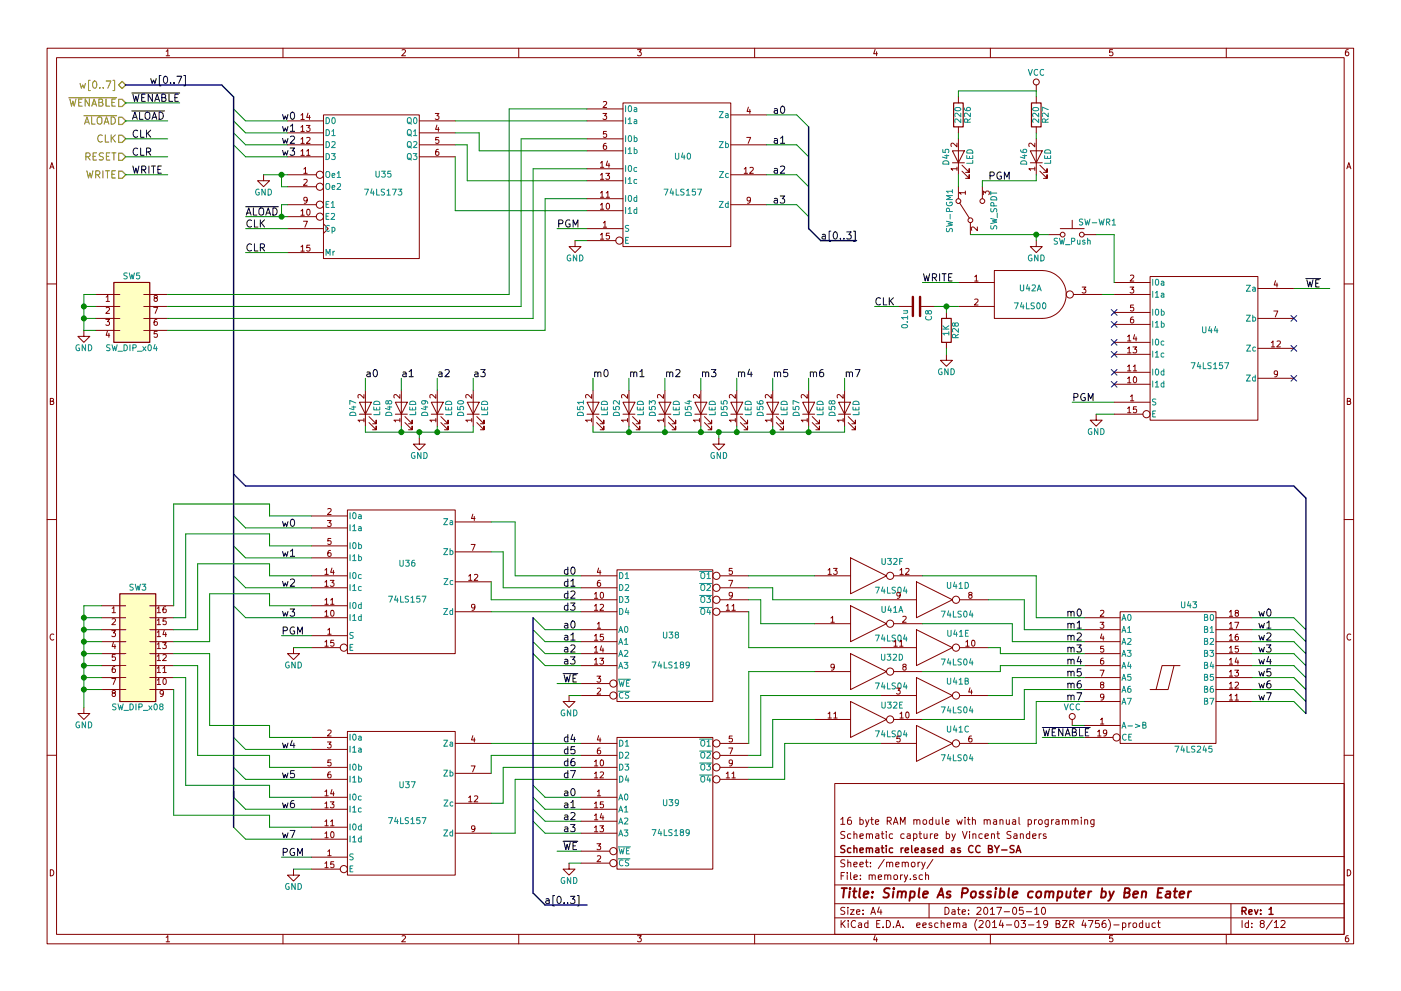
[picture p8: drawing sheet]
EESchema Schematic File Version 2
LIBS:power
LIBS:device
LIBS:transistors
LIBS:conn
LIBS:linear
LIBS:regul
LIBS:74xx
LIBS:cmos4000
LIBS:adc-dac
LIBS:memory
LIBS:xilinx
LIBS:microcontrollers
LIBS:dsp
LIBS:microchip
LIBS:analog_switches
LIBS:motorola
LIBS:texas
LIBS:intel
LIBS:audio
LIBS:interface
LIBS:digital-audio
LIBS:philips
LIBS:display
LIBS:cypress
LIBS:siliconi
LIBS:opto
LIBS:atmel
LIBS:contrib
LIBS:valves
LIBS:switches
LIBS:74xxx
LIBS:28c16
LIBS:sap-be-cache
EELAYER 24 0
EELAYER END
$Descr A4 11693 8268
encoding utf-8
Sheet 8 12
Title "Simple As Possible computer by Ben Eater"
Date "2017-05-10"
Rev "1"
Comp "Schematic released as CC BY-SA"
Comment1 "Schematic capture by Vincent Sanders"
Comment2 "16 byte RAM module with manual programming"
Comment3 ""
Comment4 ""
$EndDescr
$Comp
L 74LS04 U32
U 6 1
P 7250 4800
F 0 "U32" H 7445 4915 50  0000 C CNN
F 1 "74LS04" H 7440 4675 50  0000 C CNN
F 2 "Housings_DIP:DIP-14_W7.62mm_LongPads" H 7250 4800 50  0001 C CNN
F 3 "" H 7250 4800 50  0000 C CNN
	6    7250 4800
	1    0    0    -1  
$EndComp
$Comp
L 74LS04 U41
U 4 1
P 7800 5000
F 0 "U41" H 7995 5115 50  0000 C CNN
F 1 "74LS04" H 7990 4875 50  0000 C CNN
F 2 "Housings_DIP:DIP-14_W7.62mm_LongPads" H 7800 5000 50  0001 C CNN
F 3 "" H 7800 5000 50  0000 C CNN
	4    7800 5000
	1    0    0    -1  
$EndComp
$Comp
L 74LS04 U41
U 1 1
P 7250 5200
F 0 "U41" H 7445 5315 50  0000 C CNN
F 1 "74LS04" H 7440 5075 50  0000 C CNN
F 2 "Housings_DIP:DIP-14_W7.62mm_LongPads" H 7250 5200 50  0001 C CNN
F 3 "" H 7250 5200 50  0000 C CNN
	1    7250 5200
	1    0    0    -1  
$EndComp
$Comp
L 74LS04 U41
U 5 1
P 7800 5400
F 0 "U41" H 7995 5515 50  0000 C CNN
F 1 "74LS04" H 7990 5275 50  0000 C CNN
F 2 "Housings_DIP:DIP-14_W7.62mm_LongPads" H 7800 5400 50  0001 C CNN
F 3 "" H 7800 5400 50  0000 C CNN
	5    7800 5400
	1    0    0    -1  
$EndComp
$Comp
L 74LS04 U32
U 4 1
P 7250 5600
F 0 "U32" H 7445 5715 50  0000 C CNN
F 1 "74LS04" H 7440 5475 50  0000 C CNN
F 2 "Housings_DIP:DIP-14_W7.62mm_LongPads" H 7250 5600 50  0001 C CNN
F 3 "" H 7250 5600 50  0000 C CNN
	4    7250 5600
	1    0    0    -1  
$EndComp
$Comp
L 74LS04 U41
U 2 1
P 7800 5800
F 0 "U41" H 7995 5915 50  0000 C CNN
F 1 "74LS04" H 7990 5675 50  0000 C CNN
F 2 "Housings_DIP:DIP-14_W7.62mm_LongPads" H 7800 5800 50  0001 C CNN
F 3 "" H 7800 5800 50  0000 C CNN
	2    7800 5800
	1    0    0    -1  
$EndComp
$Comp
L 74LS189 U38
U 1 1
P 5550 5300
F 0 "U38" H 5600 5300 50  0000 C CNN
F 1 "74LS189" H 5600 5050 50  0000 C CNN
F 2 "Housings_DIP:DIP-16_W7.62mm_LongPads" H 5550 5300 50  0001 C CNN
F 3 "" H 5550 5300 50  0000 C CNN
	1    5550 5300
	1    0    0    -1  
$EndComp
$Comp
L 74LS04 U32
U 5 1
P 7250 6000
F 0 "U32" H 7445 6115 50  0000 C CNN
F 1 "74LS04" H 7440 5875 50  0000 C CNN
F 2 "Housings_DIP:DIP-14_W7.62mm_LongPads" H 7250 6000 50  0001 C CNN
F 3 "" H 7250 6000 50  0000 C CNN
	5    7250 6000
	1    0    0    -1  
$EndComp
$Comp
L 74LS04 U41
U 3 1
P 7800 6200
F 0 "U41" H 7995 6315 50  0000 C CNN
F 1 "74LS04" H 7990 6075 50  0000 C CNN
F 2 "Housings_DIP:DIP-14_W7.62mm_LongPads" H 7800 6200 50  0001 C CNN
F 3 "" H 7800 6200 50  0000 C CNN
	3    7800 6200
	1    0    0    -1  
$EndComp
$Comp
L 74LS245 U43
U 1 1
P 9750 5650
F 0 "U43" H 9850 6225 50  0000 L BNN
F 1 "74LS245" H 9800 5075 50  0000 L TNN
F 2 "Housings_DIP:DIP-20_W7.62mm_LongPads" H 9750 5650 50  0001 C CNN
F 3 "" H 9750 5650 50  0000 C CNN
	1    9750 5650
	1    0    0    -1  
$EndComp
$Comp
L VCC #PWR51
U 1 1
P 8950 6050
F 0 "#PWR51" H 8950 5900 50  0001 C CNN
F 1 "VCC" H 8950 6200 50  0000 C CNN
F 2 "" H 8950 6050 50  0000 C CNN
F 3 "" H 8950 6050 50  0000 C CNN
	1    8950 6050
	1    0    0    -1  
$EndComp
Entry Wire Line
	10800 5150 10900 5250
Entry Wire Line
	10800 5250 10900 5350
Entry Wire Line
	10800 5350 10900 5450
Entry Wire Line
	10800 5450 10900 5550
Entry Wire Line
	10800 5550 10900 5650
Entry Wire Line
	10800 5650 10900 5750
Entry Wire Line
	10800 5750 10900 5850
Entry Wire Line
	10800 5850 10900 5950
Text HLabel 1050 700  0    60   3State ~ 0
w[0..7]
Text Label 10500 5150 0    60   ~ 0
w0
Text Label 10500 5250 0    60   ~ 0
w1
Text Label 10500 5350 0    60   ~ 0
w2
Text Label 10500 5450 0    60   ~ 0
w3
Text Label 10500 5550 0    60   ~ 0
w4
Text Label 10500 5650 0    60   ~ 0
w5
Text Label 10500 5750 0    60   ~ 0
w6
Text Label 10500 5850 0    60   ~ 0
w7
$Comp
L 74LS173 U35
U 1 1
P 3100 1550
F 0 "U35" H 3200 1650 50  0000 C CNN
F 1 "74LS173" H 3200 1500 50  0000 C CNN
F 2 "Housings_DIP:DIP-16_W7.62mm_LongPads" H 3100 1550 50  0001 C CNN
F 3 "" H 3100 1550 50  0000 C CNN
	1    3100 1550
	1    0    0    -1  
$EndComp
Text Label 8700 6150 0    60   ~ 0
~WENABLE
$Comp
L 74LS157 U40
U 1 1
P 5650 1450
F 0 "U40" H 5700 1600 50  0000 C CNN
F 1 "74LS157" H 5700 1300 50  0000 C CNN
F 2 "Housings_DIP:DIP-16_W7.62mm_LongPads" H 5650 1450 50  0001 C CNN
F 3 "" H 5650 1450 50  0000 C CNN
	1    5650 1450
	1    0    0    -1  
$EndComp
$Comp
L SW_DIP_x04 SW5
U 1 1
P 1100 2650
F 0 "SW5" H 1100 3000 50  0000 C CNN
F 1 "SW_DIP_x04" H 1100 2400 50  0000 C CNN
F 2 "Buttons_Switches_THT:SW_DIP_x4_Slide" H 1100 2650 50  0001 C CNN
F 3 "" H 1100 2650 50  0000 C CNN
	1    1100 2650
	1    0    0    -1  
$EndComp
$Comp
L SW_SPDT SW-PGM1
U 1 1
P 8100 1750
F 0 "SW-PGM1" H 8100 1920 50  0000 C CNN
F 1 "SW_SPDT" H 8100 1550 50  0000 C CNN
F 2 "Buttons_Switches_THT:SW_Micro_SPST" H 8100 1750 50  0001 C CNN
F 3 "" H 8100 1750 50  0000 C CNN
	1    8100 1750
	0    -1   -1   0   
$EndComp
$Comp
L GND #PWR50
U 1 1
P 8650 2000
F 0 "#PWR50" H 8650 1750 50  0001 C CNN
F 1 "GND" H 8650 1850 50  0000 C CNN
F 2 "" H 8650 2000 50  0000 C CNN
F 3 "" H 8650 2000 50  0000 C CNN
	1    8650 2000
	1    0    0    -1  
$EndComp
$Comp
L LED D45
U 1 1
P 8000 1300
F 0 "D45" H 8000 1400 50  0000 C CNN
F 1 "LED" H 8000 1200 50  0000 C CNN
F 2 "LEDs:LED-5MM" H 8000 1300 50  0001 C CNN
F 3 "" H 8000 1300 50  0000 C CNN
	1    8000 1300
	0    -1   -1   0   
$EndComp
$Comp
L LED D46
U 1 1
P 8650 1300
F 0 "D46" H 8650 1400 50  0000 C CNN
F 1 "LED" H 8650 1200 50  0000 C CNN
F 2 "LEDs:LED-5MM" H 8650 1300 50  0001 C CNN
F 3 "" H 8650 1300 50  0000 C CNN
	1    8650 1300
	0    -1   -1   0   
$EndComp
$Comp
L R R26
U 1 1
P 8000 950
F 0 "R26" V 8080 950 50  0000 C CNN
F 1 "220" V 8000 950 50  0000 C CNN
F 2 "Resistors_THT:Resistor_Horizontal_RM7mm" V 7930 950 50  0001 C CNN
F 3 "" H 8000 950 50  0000 C CNN
	1    8000 950 
	1    0    0    -1  
$EndComp
$Comp
L R R27
U 1 1
P 8650 950
F 0 "R27" V 8730 950 50  0000 C CNN
F 1 "220" V 8650 950 50  0000 C CNN
F 2 "Resistors_THT:Resistor_Horizontal_RM7mm" V 8580 950 50  0001 C CNN
F 3 "" H 8650 950 50  0000 C CNN
	1    8650 950 
	1    0    0    -1  
$EndComp
Text Label 6450 950  0    60   ~ 0
a0
Text Label 6450 1200 0    60   ~ 0
a1
Text Label 6450 1450 0    60   ~ 0
a2
Text Label 6450 1700 0    60   ~ 0
a3
Text Label 4700 5250 0    60   ~ 0
a0
Text Label 4700 5350 0    60   ~ 0
a1
Text Label 4700 5450 0    60   ~ 0
a2
Text Label 4700 5550 0    60   ~ 0
a3
Text Label 4700 6650 0    60   ~ 0
a0
Text Label 4700 6750 0    60   ~ 0
a1
Text Label 4700 6850 0    60   ~ 0
a2
Text Label 4700 6950 0    60   ~ 0
a3
$Comp
L GND #PWR38
U 1 1
P 700 2750
F 0 "#PWR38" H 700 2500 50  0001 C CNN
F 1 "GND" H 700 2600 50  0000 C CNN
F 2 "" H 700 2750 50  0000 C CNN
F 3 "" H 700 2750 50  0000 C CNN
	1    700  2750
	1    0    0    -1  
$EndComp
$Comp
L GND #PWR45
U 1 1
P 4800 2000
F 0 "#PWR45" H 4800 1750 50  0001 C CNN
F 1 "GND" H 4800 1850 50  0000 C CNN
F 2 "" H 4800 2000 50  0000 C CNN
F 3 "" H 4800 2000 50  0000 C CNN
	1    4800 2000
	1    0    0    -1  
$EndComp
Text Label 2050 1900 0    60   ~ 0
CLK
Text HLabel 1050 1150 0    60   Input ~ 0
CLK
Text Label 1100 1150 0    60   ~ 0
CLK
Text Label 2050 1800 0    60   ~ 0
~ALOAD
Text HLabel 1050 1000 0    60   Input ~ 0
~ALOAD
Text Label 1100 1000 0    60   ~ 0
~ALOAD
$Comp
L GND #PWR40
U 1 1
P 2200 1450
F 0 "#PWR40" H 2200 1200 50  0001 C CNN
F 1 "GND" H 2200 1300 50  0000 C CNN
F 2 "" H 2200 1450 50  0000 C CNN
F 3 "" H 2200 1450 50  0000 C CNN
	1    2200 1450
	1    0    0    -1  
$EndComp
Text Label 2350 1000 0    60   ~ 0
w0
Text Label 2350 1100 0    60   ~ 0
w1
Text Label 2350 1200 0    60   ~ 0
w2
Text Label 2350 1300 0    60   ~ 0
w3
Text Label 4700 4800 0    60   ~ 0
d0
Text Label 4700 4900 0    60   ~ 0
d1
Text Label 4700 5000 0    60   ~ 0
d2
Text Label 4700 5100 0    60   ~ 0
d3
Text Label 4700 6200 0    60   ~ 0
d4
Text Label 4700 6300 0    60   ~ 0
d5
Text Label 4700 6400 0    60   ~ 0
d6
Text Label 4700 6500 0    60   ~ 0
d7
Text Label 2050 2100 0    60   ~ 0
CLR
Text Label 1100 1300 0    60   ~ 0
CLR
Entry Wire Line
	6650 950  6750 1050
Entry Wire Line
	6650 1200 6750 1300
Entry Wire Line
	6650 1450 6750 1550
Entry Wire Line
	6650 1700 6750 1800
Text Label 6850 2000 0    60   ~ 0
a[0..3]
Text Label 1250 700  0    60   ~ 0
w[0..7]
Entry Bus Bus
	6750 1900 6850 2000
$Comp
L LED D47
U 1 1
P 3050 3400
F 0 "D47" H 3050 3500 50  0000 C CNN
F 1 "LED" H 3050 3300 50  0000 C CNN
F 2 "LEDs:LED-5MM" H 3050 3400 50  0001 C CNN
F 3 "" H 3050 3400 50  0000 C CNN
	1    3050 3400
	0    -1   -1   0   
$EndComp
$Comp
L LED D48
U 1 1
P 3350 3400
F 0 "D48" H 3350 3500 50  0000 C CNN
F 1 "LED" H 3350 3300 50  0000 C CNN
F 2 "LEDs:LED-5MM" H 3350 3400 50  0001 C CNN
F 3 "" H 3350 3400 50  0000 C CNN
	1    3350 3400
	0    -1   -1   0   
$EndComp
$Comp
L LED D49
U 1 1
P 3650 3400
F 0 "D49" H 3650 3500 50  0000 C CNN
F 1 "LED" H 3650 3300 50  0000 C CNN
F 2 "LEDs:LED-5MM" H 3650 3400 50  0001 C CNN
F 3 "" H 3650 3400 50  0000 C CNN
	1    3650 3400
	0    -1   -1   0   
$EndComp
$Comp
L LED D50
U 1 1
P 3950 3400
F 0 "D50" H 3950 3500 50  0000 C CNN
F 1 "LED" H 3950 3300 50  0000 C CNN
F 2 "LEDs:LED-5MM" H 3950 3400 50  0001 C CNN
F 3 "" H 3950 3400 50  0000 C CNN
	1    3950 3400
	0    -1   -1   0   
$EndComp
$Comp
L GND #PWR46
U 1 1
P 3500 3650
F 0 "#PWR46" H 3500 3400 50  0001 C CNN
F 1 "GND" H 3500 3500 50  0000 C CNN
F 2 "" H 3500 3650 50  0000 C CNN
F 3 "" H 3500 3650 50  0000 C CNN
	1    3500 3650
	1    0    0    -1  
$EndComp
Text Label 3050 3150 0    60   ~ 0
a0
Text Label 3350 3150 0    60   ~ 0
a1
Text Label 3650 3150 0    60   ~ 0
a2
Text Label 3950 3150 0    60   ~ 0
a3
Text HLabel 1050 850  0    60   Input ~ 0
~WENABLE
Text Label 1100 850  0    60   ~ 0
~WENABLE
$Comp
L 74LS157 U36
U 1 1
P 3350 4850
F 0 "U36" H 3400 5000 50  0000 C CNN
F 1 "74LS157" H 3400 4700 50  0000 C CNN
F 2 "Housings_DIP:DIP-16_W7.62mm_LongPads" H 3350 4850 50  0001 C CNN
F 3 "" H 3350 4850 50  0000 C CNN
	1    3350 4850
	1    0    0    -1  
$EndComp
$Comp
L 74LS157 U37
U 1 1
P 3350 6700
F 0 "U37" H 3400 6850 50  0000 C CNN
F 1 "74LS157" H 3400 6550 50  0000 C CNN
F 2 "Housings_DIP:DIP-16_W7.62mm_LongPads" H 3350 6700 50  0001 C CNN
F 3 "" H 3350 6700 50  0000 C CNN
	1    3350 6700
	1    0    0    -1  
$EndComp
Entry Wire Line
	1950 4300 2050 4400
Entry Wire Line
	1950 4550 2050 4650
Entry Wire Line
	1950 4800 2050 4900
Entry Wire Line
	1950 5050 2050 5150
Entry Wire Line
	1950 6150 2050 6250
Entry Wire Line
	1950 6400 2050 6500
Entry Wire Line
	1950 6650 2050 6750
Entry Wire Line
	1950 6900 2050 7000
Text Label 2350 4400 0    60   ~ 0
w0
Text Label 2350 4650 0    60   ~ 0
w1
Text Label 2350 4900 0    60   ~ 0
w2
Text Label 2350 5150 0    60   ~ 0
w3
Text Label 2350 6250 0    60   ~ 0
w4
Text Label 2350 6500 0    60   ~ 0
w5
Text Label 2350 6750 0    60   ~ 0
w6
Text Label 2350 7000 0    60   ~ 0
w7
$Comp
L SW_DIP_x08 SW3
U 1 1
P 1150 5450
F 0 "SW3" H 1150 6000 50  0000 C CNN
F 1 "SW_DIP_x08" H 1150 5000 50  0000 C CNN
F 2 "Buttons_Switches_THT:SW_DIP_x8_Slide" H 1150 5450 50  0001 C CNN
F 3 "" H 1150 5450 50  0000 C CNN
	1    1150 5450
	1    0    0    -1  
$EndComp
$Comp
L GND #PWR39
U 1 1
P 700 5900
F 0 "#PWR39" H 700 5650 50  0001 C CNN
F 1 "GND" H 700 5750 50  0000 C CNN
F 2 "" H 700 5900 50  0000 C CNN
F 3 "" H 700 5900 50  0000 C CNN
	1    700  5900
	1    0    0    -1  
$EndComp
$Comp
L GND #PWR41
U 1 1
P 2450 5400
F 0 "#PWR41" H 2450 5150 50  0001 C CNN
F 1 "GND" H 2450 5250 50  0000 C CNN
F 2 "" H 2450 5400 50  0000 C CNN
F 3 "" H 2450 5400 50  0000 C CNN
	1    2450 5400
	1    0    0    -1  
$EndComp
$Comp
L GND #PWR42
U 1 1
P 2450 7250
F 0 "#PWR42" H 2450 7000 50  0001 C CNN
F 1 "GND" H 2450 7100 50  0000 C CNN
F 2 "" H 2450 7250 50  0000 C CNN
F 3 "" H 2450 7250 50  0000 C CNN
	1    2450 7250
	1    0    0    -1  
$EndComp
Text Label 8900 5150 0    60   ~ 0
m0
Text Label 8900 5250 0    60   ~ 0
m1
Text Label 8900 5350 0    60   ~ 0
m2
Text Label 8900 5450 0    60   ~ 0
m3
Text Label 8900 5550 0    60   ~ 0
m4
Text Label 8900 5650 0    60   ~ 0
m5
Text Label 8900 5750 0    60   ~ 0
m6
Text Label 8900 5850 0    60   ~ 0
m7
Entry Wire Line
	1950 900  2050 1000
Entry Wire Line
	1950 1000 2050 1100
Entry Wire Line
	1950 1100 2050 1200
Entry Wire Line
	1950 1200 2050 1300
$Comp
L LED D51
U 1 1
P 4950 3400
F 0 "D51" H 4950 3500 50  0000 C CNN
F 1 "LED" H 4950 3300 50  0000 C CNN
F 2 "LEDs:LED-5MM" H 4950 3400 50  0001 C CNN
F 3 "" H 4950 3400 50  0000 C CNN
	1    4950 3400
	0    -1   -1   0   
$EndComp
$Comp
L LED D52
U 1 1
P 5250 3400
F 0 "D52" H 5250 3500 50  0000 C CNN
F 1 "LED" H 5250 3300 50  0000 C CNN
F 2 "LEDs:LED-5MM" H 5250 3400 50  0001 C CNN
F 3 "" H 5250 3400 50  0000 C CNN
	1    5250 3400
	0    -1   -1   0   
$EndComp
$Comp
L LED D53
U 1 1
P 5550 3400
F 0 "D53" H 5550 3500 50  0000 C CNN
F 1 "LED" H 5550 3300 50  0000 C CNN
F 2 "LEDs:LED-5MM" H 5550 3400 50  0001 C CNN
F 3 "" H 5550 3400 50  0000 C CNN
	1    5550 3400
	0    -1   -1   0   
$EndComp
$Comp
L LED D54
U 1 1
P 5850 3400
F 0 "D54" H 5850 3500 50  0000 C CNN
F 1 "LED" H 5850 3300 50  0000 C CNN
F 2 "LEDs:LED-5MM" H 5850 3400 50  0001 C CNN
F 3 "" H 5850 3400 50  0000 C CNN
	1    5850 3400
	0    -1   -1   0   
$EndComp
$Comp
L GND #PWR47
U 1 1
P 6000 3650
F 0 "#PWR47" H 6000 3400 50  0001 C CNN
F 1 "GND" H 6000 3500 50  0000 C CNN
F 2 "" H 6000 3650 50  0000 C CNN
F 3 "" H 6000 3650 50  0000 C CNN
	1    6000 3650
	1    0    0    -1  
$EndComp
Text Label 4950 3150 0    60   ~ 0
m0
Text Label 5250 3150 0    60   ~ 0
m1
Text Label 5550 3150 0    60   ~ 0
m2
Text Label 5850 3150 0    60   ~ 0
m3
$Comp
L LED D55
U 1 1
P 6150 3400
F 0 "D55" H 6150 3500 50  0000 C CNN
F 1 "LED" H 6150 3300 50  0000 C CNN
F 2 "LEDs:LED-5MM" H 6150 3400 50  0001 C CNN
F 3 "" H 6150 3400 50  0000 C CNN
	1    6150 3400
	0    -1   -1   0   
$EndComp
$Comp
L LED D56
U 1 1
P 6450 3400
F 0 "D56" H 6450 3500 50  0000 C CNN
F 1 "LED" H 6450 3300 50  0000 C CNN
F 2 "LEDs:LED-5MM" H 6450 3400 50  0001 C CNN
F 3 "" H 6450 3400 50  0000 C CNN
	1    6450 3400
	0    -1   -1   0   
$EndComp
$Comp
L LED D57
U 1 1
P 6750 3400
F 0 "D57" H 6750 3500 50  0000 C CNN
F 1 "LED" H 6750 3300 50  0000 C CNN
F 2 "LEDs:LED-5MM" H 6750 3400 50  0001 C CNN
F 3 "" H 6750 3400 50  0000 C CNN
	1    6750 3400
	0    -1   -1   0   
$EndComp
$Comp
L LED D58
U 1 1
P 7050 3400
F 0 "D58" H 7050 3500 50  0000 C CNN
F 1 "LED" H 7050 3300 50  0000 C CNN
F 2 "LEDs:LED-5MM" H 7050 3400 50  0001 C CNN
F 3 "" H 7050 3400 50  0000 C CNN
	1    7050 3400
	0    -1   -1   0   
$EndComp
Text Label 6150 3150 0    60   ~ 0
m4
Text Label 6450 3150 0    60   ~ 0
m5
Text Label 6750 3150 0    60   ~ 0
m6
Text Label 7050 3150 0    60   ~ 0
m7
$Comp
L 74LS157 U44
U 1 1
P 10050 2900
F 0 "U44" H 10100 3050 50  0000 C CNN
F 1 "74LS157" H 10100 2750 50  0000 C CNN
F 2 "Housings_DIP:DIP-16_W7.62mm_LongPads" H 10050 2900 50  0001 C CNN
F 3 "" H 10050 2900 50  0000 C CNN
	1    10050 2900
	1    0    0    -1  
$EndComp
Text Label 8250 1500 0    60   ~ 0
PGM
Text Label 4650 1900 0    60   ~ 0
PGM
Text Label 2350 7150 0    60   ~ 0
PGM
Text Label 2350 5300 0    60   ~ 0
PGM
Text Label 4700 7100 0    60   ~ 0
~WE
Text Label 4700 5700 0    60   ~ 0
~WE
$Comp
L SW_Push SW-WR1
U 1 1
P 8950 1950
F 0 "SW-WR1" H 9000 2050 50  0000 L CNN
F 1 "SW_Push" H 8950 1890 50  0000 C CNN
F 2 "Buttons_Switches_THT:SW_PUSH_6mm_h9.5mm" H 8950 2150 50  0001 C CNN
F 3 "" H 8950 2150 50  0000 C CNN
	1    8950 1950
	1    0    0    -1  
$EndComp
$Comp
L GND #PWR43
U 1 1
P 4750 5800
F 0 "#PWR43" H 4750 5550 50  0001 C CNN
F 1 "GND" H 4750 5650 50  0000 C CNN
F 2 "" H 4750 5800 50  0000 C CNN
F 3 "" H 4750 5800 50  0000 C CNN
	1    4750 5800
	1    0    0    -1  
$EndComp
$Comp
L GND #PWR44
U 1 1
P 4750 7200
F 0 "#PWR44" H 4750 6950 50  0001 C CNN
F 1 "GND" H 4750 7050 50  0000 C CNN
F 2 "" H 4750 7200 50  0000 C CNN
F 3 "" H 4750 7200 50  0000 C CNN
	1    4750 7200
	1    0    0    -1  
$EndComp
Text HLabel 1050 1450 0    60   Input ~ 0
WRITE
Text Label 1100 1450 0    60   ~ 0
WRITE
Text Label 10900 2400 0    60   ~ 0
~WE
$Comp
L GND #PWR52
U 1 1
P 9150 3450
F 0 "#PWR52" H 9150 3200 50  0001 C CNN
F 1 "GND" H 9150 3300 50  0000 C CNN
F 2 "" H 9150 3450 50  0000 C CNN
F 3 "" H 9150 3450 50  0000 C CNN
	1    9150 3450
	1    0    0    -1  
$EndComp
Text Label 7700 2350 0    60   ~ 0
WRITE
Text Label 7300 2550 0    60   ~ 0
CLK
Text Label 8950 3350 0    60   ~ 0
PGM
NoConn ~ 9300 2600
NoConn ~ 9300 2700
NoConn ~ 9300 2850
NoConn ~ 9300 2950
NoConn ~ 9300 3100
NoConn ~ 9300 3200
NoConn ~ 10800 2650
NoConn ~ 10800 2900
NoConn ~ 10800 3150
$Comp
L GND #PWR48
U 1 1
P 7900 2950
F 0 "#PWR48" H 7900 2700 50  0001 C CNN
F 1 "GND" H 7900 2800 50  0000 C CNN
F 2 "" H 7900 2950 50  0000 C CNN
F 3 "" H 7900 2950 50  0000 C CNN
	1    7900 2950
	1    0    0    -1  
$EndComp
$Comp
L R R28
U 1 1
P 7900 2750
F 0 "R28" V 7980 2750 50  0000 C CNN
F 1 "1K" V 7900 2750 50  0000 C CNN
F 2 "Resistors_THT:Resistor_Horizontal_RM7mm" V 7830 2750 50  0001 C CNN
F 3 "" H 7900 2750 50  0000 C CNN
	1    7900 2750
	1    0    0    -1  
$EndComp
$Comp
L C C8
U 1 1
P 7650 2550
F 0 "C8" H 7675 2650 50  0000 L CNN
F 1 "0.1u" H 7675 2450 50  0000 L CNN
F 2 "Capacitors_THT:C_Disc_D6_P5" H 7688 2400 50  0001 C CNN
F 3 "" H 7650 2550 50  0000 C CNN
	1    7650 2550
	0    1    1    0   
$EndComp
$Comp
L 74LS00 U42
U 1 1
P 8600 2450
F 0 "U42" H 8600 2500 50  0000 C CNN
F 1 "74LS00" H 8600 2350 50  0000 C CNN
F 2 "Housings_DIP:DIP-14_W7.62mm_LongPads" H 8600 2450 50  0001 C CNN
F 3 "" H 8600 2450 50  0000 C CNN
	1    8600 2450
	1    0    0    -1  
$EndComp
Text HLabel 1050 1300 0    60   Input ~ 0
RESET
$Comp
L VCC #PWR49
U 1 1
P 8650 750
F 0 "#PWR49" H 8650 600 50  0001 C CNN
F 1 "VCC" H 8650 900 50  0000 C CNN
F 2 "" H 8650 750 50  0000 C CNN
F 3 "" H 8650 750 50  0000 C CNN
	1    8650 750 
	1    0    0    -1  
$EndComp
Entry Bus Bus
	1850 700  1950 800 
$Comp
L 74LS189 U39
U 1 1
P 5550 6700
F 0 "U39" H 5600 6700 50  0000 C CNN
F 1 "74LS189" H 5600 6450 50  0000 C CNN
F 2 "Housings_DIP:DIP-16_W7.62mm_LongPads" H 5550 6700 50  0001 C CNN
F 3 "" H 5550 6700 50  0000 C CNN
	1    5550 6700
	1    0    0    -1  
$EndComp
Entry Wire Line
	4450 5150 4550 5250
Entry Wire Line
	4450 5250 4550 5350
Entry Wire Line
	4450 5350 4550 5450
Entry Wire Line
	4450 5450 4550 5550
Entry Wire Line
	4450 6550 4550 6650
Entry Wire Line
	4450 6650 4550 6750
Entry Wire Line
	4450 6750 4550 6850
Entry Wire Line
	4450 6850 4550 6950
Text Label 4850 7550 2    60   ~ 0
a[0..3]
Entry Bus Bus
	4450 7450 4550 7550
Wire Wire Line
	8950 6050 9050 6050
Wire Wire Line
	10450 5150 10800 5150
Wire Wire Line
	10450 5250 10800 5250
Wire Wire Line
	10450 5350 10800 5350
Wire Wire Line
	10450 5450 10800 5450
Wire Wire Line
	10450 5550 10800 5550
Wire Wire Line
	10450 5650 10800 5650
Wire Wire Line
	10450 5750 10800 5750
Wire Wire Line
	10450 5850 10800 5850
Wire Wire Line
	3800 1000 4900 1000
Wire Wire Line
	6400 950  6650 950 
Wire Wire Line
	6650 1200 6400 1200
Wire Wire Line
	6650 1450 6400 1450
Wire Wire Line
	6650 1700 6400 1700
Wire Wire Line
	700  2750 800  2750
Wire Wire Line
	700  2650 800  2650
Wire Wire Line
	700  2450 700  2750
Wire Wire Line
	800  2550 700  2550
Connection ~ 700  2650
Wire Wire Line
	800  2450 700  2450
Connection ~ 700  2550
Wire Wire Line
	8000 1150 8000 1100
Wire Wire Line
	8650 1100 8650 1150
Wire Wire Line
	4900 2000 4800 2000
Wire Wire Line
	1050 1150 1400 1150
Wire Wire Line
	2350 1800 2350 1700
Wire Wire Line
	2050 1800 2400 1800
Wire Wire Line
	1050 1000 1400 1000
Wire Wire Line
	2200 1450 2400 1450
Wire Wire Line
	2050 1000 2400 1000
Wire Wire Line
	2050 1100 2400 1100
Wire Wire Line
	2050 1200 2400 1200
Wire Wire Line
	2050 1300 2400 1300
Wire Wire Line
	4550 5250 4850 5250
Wire Wire Line
	4550 5350 4850 5350
Wire Wire Line
	4550 5450 4850 5450
Wire Wire Line
	4550 5550 4850 5550
Wire Wire Line
	4550 6650 4850 6650
Wire Wire Line
	4550 6750 4850 6750
Wire Wire Line
	4550 6850 4850 6850
Wire Wire Line
	4550 6950 4850 6950
Wire Wire Line
	4100 5100 4850 5100
Wire Wire Line
	4100 6200 4850 6200
Wire Wire Line
	1050 1300 1400 1300
Wire Bus Line
	6750 1050 6750 1900
Wire Bus Line
	6850 2000 7150 2000
Wire Wire Line
	3050 3550 3050 3600
Wire Wire Line
	3050 3600 3950 3600
Wire Wire Line
	3950 3600 3950 3550
Wire Wire Line
	3500 3650 3500 3600
Connection ~ 3500 3600
Wire Wire Line
	3350 3550 3350 3600
Connection ~ 3350 3600
Wire Wire Line
	3650 3550 3650 3600
Connection ~ 3650 3600
Wire Wire Line
	3050 3250 3050 3150
Wire Wire Line
	3350 3150 3350 3250
Wire Wire Line
	3650 3150 3650 3250
Wire Wire Line
	3950 3150 3950 3250
Wire Wire Line
	1050 850  1500 850 
Wire Bus Line
	1950 800  1950 6650
Wire Wire Line
	2050 7000 2600 7000
Wire Wire Line
	2050 6750 2600 6750
Wire Wire Line
	2050 6500 2600 6500
Wire Wire Line
	2050 6250 2600 6250
Wire Wire Line
	2050 5150 2600 5150
Wire Wire Line
	2050 4900 2600 4900
Wire Wire Line
	2050 4650 2600 4650
Wire Wire Line
	2050 4400 2600 4400
Wire Wire Line
	700  5050 700  5900
Wire Wire Line
	700  5050 850  5050
Wire Wire Line
	850  5750 700  5750
Connection ~ 700  5750
Wire Wire Line
	850  5150 700  5150
Connection ~ 700  5150
Wire Wire Line
	850  5250 700  5250
Connection ~ 700  5250
Wire Wire Line
	850  5350 700  5350
Connection ~ 700  5350
Wire Wire Line
	850  5450 700  5450
Connection ~ 700  5450
Wire Wire Line
	850  5550 700  5550
Connection ~ 700  5550
Wire Wire Line
	850  5650 700  5650
Connection ~ 700  5650
Wire Wire Line
	2450 7250 2600 7250
Wire Wire Line
	2600 5400 2450 5400
Wire Wire Line
	4950 3550 4950 3600
Wire Wire Line
	4950 3600 7050 3600
Wire Wire Line
	5850 3600 5850 3550
Wire Wire Line
	5250 3550 5250 3600
Connection ~ 5250 3600
Wire Wire Line
	5550 3550 5550 3600
Connection ~ 5550 3600
Wire Wire Line
	4950 3250 4950 3150
Wire Wire Line
	5250 3150 5250 3250
Wire Wire Line
	5550 3150 5550 3250
Wire Wire Line
	5850 3150 5850 3250
Wire Wire Line
	6150 3550 6150 3600
Wire Wire Line
	7050 3600 7050 3550
Wire Wire Line
	6450 3550 6450 3600
Wire Wire Line
	6750 3550 6750 3600
Wire Wire Line
	6150 3250 6150 3150
Wire Wire Line
	6450 3150 6450 3250
Wire Wire Line
	6750 3150 6750 3250
Wire Wire Line
	7050 3150 7050 3250
Connection ~ 5850 3600
Connection ~ 6750 3600
Connection ~ 6450 3600
Connection ~ 6150 3600
Wire Wire Line
	1450 5650 1550 5650
Wire Wire Line
	1450 5550 1650 5550
Wire Wire Line
	1450 5450 1750 5450
Wire Wire Line
	1450 5150 1550 5150
Wire Wire Line
	1450 5250 1650 5250
Wire Wire Line
	1450 5350 1750 5350
Wire Wire Line
	4900 1900 4650 1900
Wire Wire Line
	2600 5300 2350 5300
Wire Wire Line
	2350 7150 2600 7150
Wire Wire Line
	2050 1900 2400 1900
Wire Wire Line
	2050 2100 2400 2100
Wire Wire Line
	4850 5700 4650 5700
Wire Wire Line
	4650 7100 4850 7100
Wire Wire Line
	4750 5800 4850 5800
Wire Wire Line
	4750 7200 4850 7200
Wire Wire Line
	1050 1450 1400 1450
Wire Wire Line
	10800 2400 11100 2400
Wire Wire Line
	9150 3450 9300 3450
Wire Wire Line
	8000 2350 7700 2350
Wire Wire Line
	9300 3350 8950 3350
Wire Wire Line
	7800 2550 8000 2550
Connection ~ 7900 2550
Wire Wire Line
	7900 2950 7900 2900
Wire Wire Line
	7900 2600 7900 2550
Wire Wire Line
	9300 2450 9200 2450
Wire Wire Line
	7300 2550 7500 2550
Wire Bus Line
	1050 700  1850 700 
Wire Wire Line
	4900 900  4250 900 
Wire Wire Line
	1400 2450 4250 2450
Wire Wire Line
	1400 2550 4350 2550
Wire Wire Line
	4350 1150 4900 1150
Wire Wire Line
	4900 1400 4450 1400
Wire Wire Line
	1400 2650 4450 2650
Wire Wire Line
	1400 2750 4550 2750
Wire Wire Line
	4550 1650 4900 1650
Wire Wire Line
	6450 5000 7350 5000
Wire Wire Line
	6350 5200 6800 5200
Wire Wire Line
	6350 5800 7350 5800
Wire Bus Line
	1950 6900 1950 6600
Wire Wire Line
	6250 5400 7350 5400
Wire Wire Line
	6550 6200 7350 6200
Wire Wire Line
	6250 6200 6250 5600
Wire Wire Line
	6250 5600 6800 5600
Wire Wire Line
	6250 6300 6350 6300
Wire Wire Line
	6350 6300 6350 5800
Wire Wire Line
	6250 6400 6450 6400
Wire Wire Line
	6450 6400 6450 6000
Wire Wire Line
	6450 6000 6800 6000
Wire Wire Line
	6250 6500 6550 6500
Wire Wire Line
	6550 6500 6550 6200
Wire Wire Line
	6250 4800 6800 4800
Wire Wire Line
	1450 6800 1450 5750
Wire Wire Line
	4100 6450 4100 6300
Wire Wire Line
	4100 6300 4850 6300
Wire Wire Line
	4100 6700 4200 6700
Wire Wire Line
	4200 6700 4200 6400
Wire Wire Line
	4200 6400 4850 6400
Wire Wire Line
	4100 6950 4300 6950
Wire Wire Line
	4300 6950 4300 6500
Wire Wire Line
	4300 6500 4850 6500
Wire Wire Line
	1750 5450 1750 6050
Wire Wire Line
	1650 5550 1650 6300
Wire Wire Line
	1550 5650 1550 6550
Wire Bus Line
	4450 5150 4450 7450
Wire Bus Line
	4550 7550 4900 7550
Wire Wire Line
	4550 2750 4550 1650
Wire Wire Line
	4450 2650 4450 1400
Wire Wire Line
	4350 2550 4350 1150
Wire Wire Line
	4250 2450 4250 900 
Wire Wire Line
	4000 1250 4900 1250
Wire Wire Line
	3900 1500 4900 1500
Wire Wire Line
	3800 1750 4900 1750
Wire Bus Line
	2050 4050 10800 4050
Wire Wire Line
	6250 5400 6250 5100
Wire Wire Line
	6350 5200 6350 5000
Wire Wire Line
	6350 5000 6250 5000
Wire Wire Line
	6450 5000 6450 4900
Wire Wire Line
	6450 4900 6250 4900
Wire Wire Line
	4100 5000 4850 5000
Wire Wire Line
	4200 4900 4850 4900
Wire Wire Line
	4300 4800 4850 4800
Wire Wire Line
	4100 5000 4100 4850
Wire Wire Line
	4200 4900 4200 4600
Wire Wire Line
	4200 4600 4100 4600
Wire Wire Line
	4300 4800 4300 4350
Wire Wire Line
	4300 4350 4100 4350
Wire Wire Line
	1750 5350 1750 4950
Wire Wire Line
	1650 5250 1650 4700
Wire Wire Line
	1550 5150 1550 4450
Wire Wire Line
	1450 4200 1450 5050
Wire Wire Line
	6000 3650 6000 3600
Connection ~ 6000 3600
Wire Wire Line
	2600 6150 2250 6150
Wire Wire Line
	2250 6150 2250 6050
Wire Wire Line
	2250 6050 1750 6050
Wire Wire Line
	2600 6400 2250 6400
Wire Wire Line
	2250 6400 2250 6300
Wire Wire Line
	2250 6300 1650 6300
Wire Wire Line
	2600 6650 2250 6650
Wire Wire Line
	2250 6650 2250 6550
Wire Wire Line
	2250 6550 1550 6550
Wire Wire Line
	2600 6900 2250 6900
Wire Wire Line
	2250 6900 2250 6800
Wire Wire Line
	2250 6800 1450 6800
Wire Wire Line
	2600 5050 2250 5050
Wire Wire Line
	2250 5050 2250 4950
Wire Wire Line
	2250 4950 1750 4950
Wire Wire Line
	2600 4800 2250 4800
Wire Wire Line
	2250 4800 2250 4700
Wire Wire Line
	2250 4700 1650 4700
Wire Wire Line
	2600 4550 2250 4550
Wire Wire Line
	2250 4550 2250 4450
Wire Wire Line
	2250 4450 1550 4450
Wire Wire Line
	2600 4300 2250 4300
Wire Wire Line
	2250 4300 2250 4200
Wire Wire Line
	2250 4200 1450 4200
Wire Wire Line
	2400 1550 2350 1550
Wire Wire Line
	2350 1550 2350 1450
Connection ~ 2350 1450
Connection ~ 2350 1800
Wire Wire Line
	2350 1700 2400 1700
Wire Wire Line
	3800 1750 3800 1300
Wire Wire Line
	3900 1500 3900 1200
Wire Wire Line
	3900 1200 3800 1200
Wire Wire Line
	4000 1250 4000 1100
Wire Wire Line
	4000 1100 3800 1100
Wire Wire Line
	8200 1500 8650 1500
Wire Wire Line
	9300 1950 9150 1950
Wire Wire Line
	8750 1950 8100 1950
Wire Wire Line
	8650 2000 8650 1950
Connection ~ 8650 1950
Wire Wire Line
	8650 1500 8650 1450
Wire Wire Line
	8000 800  8000 750 
Wire Wire Line
	8650 800  8650 750 
Wire Wire Line
	8200 1550 8200 1500
Wire Wire Line
	8000 1450 8000 1550
Wire Bus Line
	10900 4150 10900 5950
Entry Bus Bus
	10800 4050 10900 4150
Entry Bus Bus
	1950 3950 2050 4050
Wire Wire Line
	8650 750  8000 750 
Wire Wire Line
	9300 2350 9300 1950
Wire Wire Line
	8700 6150 9050 6150
Wire Wire Line
	9050 5850 8650 5850
Wire Wire Line
	8650 5850 8650 6200
Wire Wire Line
	8650 6200 8250 6200
Wire Wire Line
	9050 5150 8650 5150
Wire Wire Line
	8650 5150 8650 4800
Wire Wire Line
	8650 4800 7700 4800
Wire Wire Line
	9050 5750 8550 5750
Wire Wire Line
	8550 5750 8550 6000
Wire Wire Line
	8550 6000 7700 6000
Wire Wire Line
	9050 5250 8550 5250
Wire Wire Line
	8550 5250 8550 5000
Wire Wire Line
	8550 5000 8250 5000
Wire Wire Line
	9050 5650 8450 5650
Wire Wire Line
	8450 5650 8450 5800
Wire Wire Line
	8450 5800 8250 5800
Wire Wire Line
	9050 5350 8450 5350
Wire Wire Line
	8450 5350 8450 5200
Wire Wire Line
	8450 5200 7700 5200
Wire Wire Line
	9050 5550 8350 5550
Wire Wire Line
	8350 5550 8350 5600
Wire Wire Line
	8350 5600 7700 5600
Wire Wire Line
	9050 5450 8350 5450
Wire Wire Line
	8350 5450 8350 5400
Wire Wire Line
	8350 5400 8250 5400
$EndSCHEMATC
